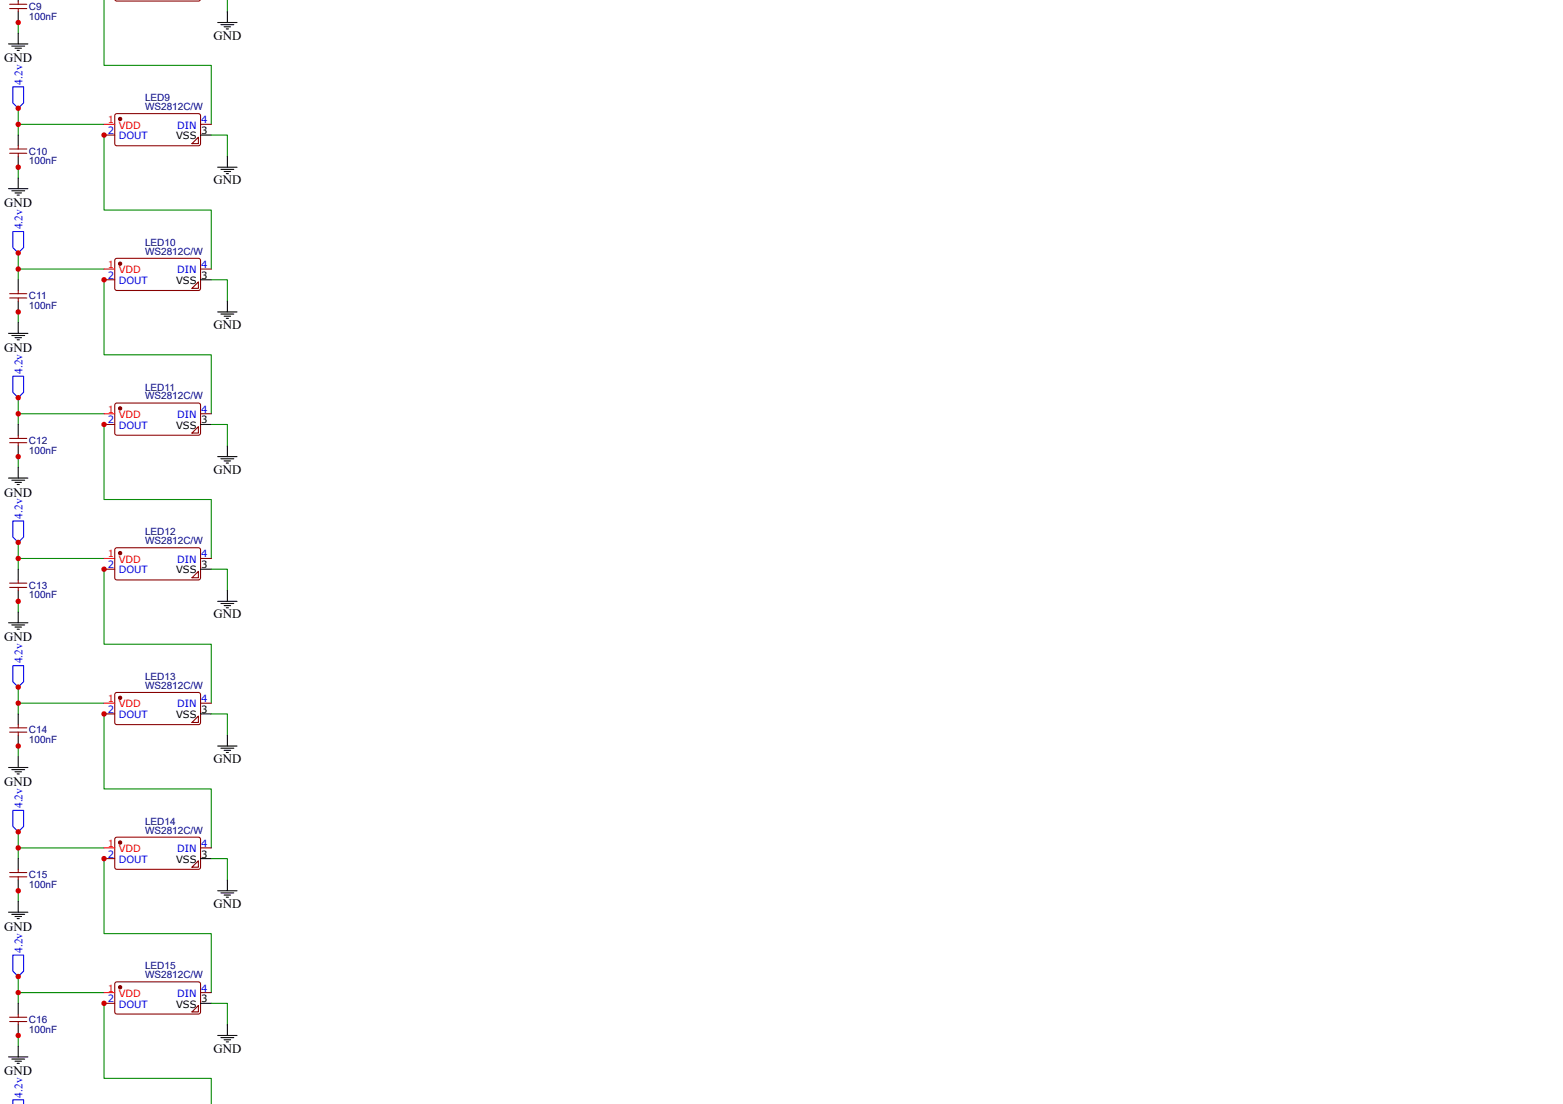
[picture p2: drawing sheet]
<svg xmlns="http://www.w3.org/2000/svg" width="297mm" height="210mm" viewBox="0 0 297 210" stroke-linecap="round" stroke-linejoin="round" font-family="sans-serif">
<path d="M21.8 0l.4 .2h15.5l.4-.2M1.8 1.6h3.3M1.8 .8h3.3M3.5 .2v.6M3.5 1.6v.6M1.8 29.1h3.3M1.8 28.3h3.3M3.5 27.7v.6M3.5 29.1v.7M21.9 21.7l.3-.1h15.7l.2 .4v5.5l-.4 .2h-15.6l-.3-.4v-5.3z" fill="none" stroke="#800" stroke-width=".2"/>
<g fill="none" stroke="#000" stroke-width=".2">
<path d="M3.5 0v.2M1.6 8.4h3.7M2.2 8.8h2.5M2.9 9.2h1.2M3.3 9.6h.4M3.5 2.2v2.1M3.5 6.3v2.1M41.4 4.3h3.6M42 4.7h2.4M42.6 5.1h1.2M43 5.5h.4M43.2 2.2v2.1"/>
<path d="M1.6 35.9h3.7M2.2 36.3h2.5M2.9 36.7h1.2M3.3 37.1h.4M3.5 25.7v2M3.5 29.8v2M3.5 33.8v2.1"/>
</g>
<path d="M19.8 0v12.4h20.3v11.2M43.2 0v2.2M3.5 4.3v2M3.5 20.6v3h16.3M3.5 23.6v2.1M3.5 31.8v2" fill="none" stroke="#080" stroke-width=".2"/>
<path d="M2.4 16.5h2.1v3.1l-1 1-1.1-1z" fill="none" stroke="#00f" stroke-width=".2"/>
<circle cx="22.8" cy="22.6" r=".31" fill="#800"/>
<g fill="none" stroke="#800" stroke-width=".2">
<path d="M19.8 25.7h2M37.7 26.1v1.2h-1.2zM38.1 23.6h2M1.8 56.7h3.3M1.8 55.8h3.3M3.5 55.2v.6M3.5 56.7v.6M21.9 49.2l.3-.1h15.7l.2 .4v5.5l-.4 .2h-15.6l-.3-.4v-5.3z"/>
<circle cx="22.8" cy="22.6" r=".31"/>
</g>
<path d="M19.8 23.6h2" fill="none" stroke="#f00" stroke-width=".2"/>
<g fill="none" stroke="#000" stroke-width=".2">
<path d="M38.1 25.7h2M41.4 31.8h3.6M42 32.2h2.4M42.6 32.6h1.2M43 33h.4M43.2 29.8v2M3.5 53.2v2M3.5 57.3v2M1.6 63.4h3.7M2.2 63.8h2.5M2.9 64.2h1.2M3.3 64.6h.4"/>
<path d="M3.5 61.3v2.1"/>
</g>
<path d="M19.8 25.7v14.2h20.3v11.3M40.1 25.7h3.1v4.1M3.5 48.1v3.1h16.3M3.5 51.2v2M3.5 59.3v2" fill="none" stroke="#080" stroke-width=".2"/>
<path d="M2.4 44h2.1v3.1l-1 1-1.1-1z" fill="none" stroke="#00f" stroke-width=".2"/>
<circle cx="22.8" cy="50.1" r=".31" fill="#800"/>
<g fill="none" stroke="#800" stroke-width=".2">
<path d="M19.8 53.2h2M37.7 53.6v1.2h-1.2zM38.1 51.2h2M21.9 76.7l.3-.1 15.7 .1 .2 .3v5.5l-.4 .2h-15.6l-.3-.4v-5.3zM1.8 84.2h3.3M1.8 83.4h3.3M3.5 82.7v.7M3.5 84.2v.6"/>
<circle cx="22.8" cy="50.1" r=".31"/>
</g>
<path d="M19.8 51.2h2" fill="none" stroke="#f00" stroke-width=".2"/>
<g fill="none" stroke="#000" stroke-width=".2">
<path d="M38.1 53.2h2M41.4 59.3h3.6M42 59.7h2.4M43.2 57.3v2M42.6 60.1h1.2M43 60.5h.4M1.6 90.9h3.7M2.2 91.3h2.5M2.9 91.7h1.2M3.3 92.1h.4M3.5 80.7v2M3.5 84.8v2"/>
<path d="M3.5 88.9v2"/>
</g>
<path d="M19.8 53.2v14.3h20.3v11.2M40.1 53.2h3.1v4.1M3.5 75.6v3.1h16.3M3.5 78.7v2M3.5 86.8v2.1" fill="none" stroke="#080" stroke-width=".2"/>
<path d="M2.4 71.5h2.1v3.1l-1 1-1.1-1z" fill="none" stroke="#00f" stroke-width=".2"/>
<circle cx="22.8" cy="77.6" r=".31" fill="#800"/>
<g fill="none" stroke="#800" stroke-width=".2">
<path d="M38.1 78.7h2M19.8 80.7h2M37.7 81.1v1.2h-1.2zM1.8 111.7h3.3M1.8 110.9h3.3M3.5 110.3v.6M3.5 111.7v.6M21.9 104.3l.3-.2 15.7 .1 .2 .3v5.5l-.4 .3-15.6-.1-.3-.4v-5.3z"/>
<circle cx="22.8" cy="77.6" r=".31"/>
</g>
<path d="M19.8 78.7h2" fill="none" stroke="#f00" stroke-width=".2"/>
<g fill="none" stroke="#000" stroke-width=".2">
<path d="M38.1 80.7h2M41.4 86.8h3.6M42 87.2h2.4M42.6 87.6h1.2M43 88h.4M43.2 84.8v2M1.6 118.4h3.7M2.2 118.8h2.5M2.9 119.2h1.2M3.3 119.6h.4M3.5 108.2v2.1M3.5 112.3v2"/>
<path d="M3.5 116.4v2"/>
</g>
<path d="M19.8 80.7v14.3h20.3v11.2M40.1 80.7h3.1v4.1M3.5 103.1v3.1h16.3M3.5 106.2v2M3.5 114.3v2.1" fill="none" stroke="#080" stroke-width=".2"/>
<path d="M2.4 99h2.1v3.1l-1 1-1.1-1z" fill="none" stroke="#00f" stroke-width=".2"/>
<circle cx="22.8" cy="105.2" r=".31" fill="#800"/>
<g fill="none" stroke="#800" stroke-width=".2">
<path d="M19.8 108.2h2M37.7 108.6v1.2h-1.2zM38.1 106.2h2M1.8 139.2h3.3M1.8 138.4h3.3M3.5 137.8v.6M3.5 139.2v.6M21.9 131.8l.3-.2 15.7 .1 .2 .4v5.4l-.4 .3-15.6-.1-.3-.3v-5.3z"/>
<circle cx="22.8" cy="105.2" r=".31"/>
</g>
<path d="M19.8 106.2h2" fill="none" stroke="#f00" stroke-width=".2"/>
<g fill="none" stroke="#000" stroke-width=".2">
<path d="M38.1 108.2h2M41.4 114.3h3.6M42 114.7h2.4M42.6 115.1h1.2M43 115.5h.4M43.2 112.3v2M3.5 135.7v2.1M3.5 139.8v2M1.6 145.9h3.7M2.2 146.3h2.5M2.9 146.7h1.2M3.3 147.1h.4"/>
<path d="M3.5 143.9v2"/>
</g>
<path d="M19.8 108.2v14.3h20.3v11.2M40.1 108.2h3.1v4.1M3.5 130.6v3.1h16.3M3.5 133.7v2M3.5 141.8v2.1" fill="none" stroke="#080" stroke-width=".2"/>
<path d="M2.4 126.6h2.1v3l-1 1-1.1-1z" fill="none" stroke="#00f" stroke-width=".2"/>
<circle cx="22.8" cy="132.7" r=".31" fill="#800"/>
<g fill="none" stroke="#800" stroke-width=".2">
<path d="M19.8 135.7h2M37.7 136.1v1.3h-1.2zM38.1 133.7h2M21.9 159.3l.3-.1h15.7l.2 .4v5.4l-.4 .3-15.6-.1-.3-.3v-5.3zM1.8 166.7h3.3M1.8 165.9h3.3M3.5 165.3v.6M3.5 166.7v.6"/>
<circle cx="22.8" cy="132.7" r=".31"/>
</g>
<path d="M19.8 133.7h2" fill="none" stroke="#f00" stroke-width=".2"/>
<g fill="none" stroke="#000" stroke-width=".2">
<path d="M38.1 135.7h2M43.2 139.8v2M41.4 141.8h3.6M42 142.2h2.4M42.6 142.7h1.2M43 143.1h.4M1.6 173.4h3.7M2.2 173.8h2.5M2.9 174.2h1.2M3.3 174.6h.4M3.5 163.2v2.1M3.5 167.3v2.1"/>
<path d="M3.5 171.4v2"/>
</g>
<path d="M19.8 135.7v14.3h20.3v11.2M40.1 135.7h3.1v4.1M3.5 158.1v3.1h16.3M3.5 161.2v2M3.5 169.4v2" fill="none" stroke="#080" stroke-width=".2"/>
<path d="M2.4 154.1h2.1v3l-1 1-1.1-1z" fill="none" stroke="#00f" stroke-width=".2"/>
<circle cx="22.8" cy="160.2" r=".31" fill="#800"/>
<g fill="none" stroke="#800" stroke-width=".2">
<path d="M19.8 163.2h2M37.7 163.6v1.3h-1.2zM38.1 161.2h2M1.8 194.2h3.3M1.8 193.4h3.3M3.5 192.8v.6M3.5 194.2v.6M21.9 186.8l.3-.1h15.7l.2 .4v5.4l-.4 .3h-15.6l-.3-.4v-5.3z"/>
<circle cx="22.8" cy="160.2" r=".31"/>
</g>
<path d="M19.8 161.2h2" fill="none" stroke="#f00" stroke-width=".2"/>
<g fill="none" stroke="#000" stroke-width=".2">
<path d="M38.1 163.2h2M41.4 169.4h3.6M42 169.8h2.4M42.6 170.2h1.2M43 170.6h.4M43.2 167.3v2.1M3.5 190.7v2.1M3.5 194.8v2.1M3.5 198.9v2M1.6 200.9h3.7M2.2 201.3h2.5M2.9 201.8h1.2"/>
<path d="M3.3 202.2h.4"/>
</g>
<path d="M19.8 163.2v14.3h20.3v11.2M40.1 163.2h3.1v4.1M3.5 185.7v3h16.3M3.5 188.7v2M3.5 196.9v2" fill="none" stroke="#080" stroke-width=".2"/>
<path d="M2.4 181.6h2.1v3l-1 1.1-1.1-1.1z" fill="none" stroke="#00f" stroke-width=".2"/>
<circle cx="22.8" cy="187.7" r=".31" fill="#800"/>
<g fill="none" stroke="#800" stroke-width=".2">
<path d="M19.8 190.7h2M37.7 191.2v1.2h-1.2zM38.1 188.7h2"/>
<circle cx="22.8" cy="187.7" r=".31"/>
</g>
<path d="M19.8 188.7h2" fill="none" stroke="#f00" stroke-width=".2"/>
<path d="M38.1 190.7h2M41.4 196.9h3.6M42 197.3h2.4M42.6 197.7h1.2M43 198.1h.4M43.2 194.8v2.1" fill="none" stroke="#000" stroke-width=".2"/>
<path d="M19.8 190.7v14.3h20.3v4.9M40.1 190.7h3.1v4.1" fill="none" stroke="#080" stroke-width=".2"/>
<path d="M2.4 209.9v-.8h2.1v.8" fill="none" stroke="#00f" stroke-width=".2"/>
<g fill="#c00">
<circle cx="3.5" cy="188.7" r=".51"/>
<circle cx="3.5" cy="161.2" r=".51"/>
<circle cx="3.5" cy="133.7" r=".51"/>
<circle cx="3.5" cy="106.2" r=".51"/>
<circle cx="3.5" cy="78.7" r=".51"/>
<circle cx="3.5" cy="51.2" r=".51"/>
<circle cx="3.5" cy="23.6" r=".51"/>
<circle cx="19.8" cy="190.7" r=".51"/>
<circle cx="3.5" cy="196.9" r=".51"/>
<circle cx="3.5" cy="185.7" r=".51"/>
<circle cx="19.8" cy="163.2" r=".51"/>
<circle cx="3.5" cy="169.4" r=".51"/>
<circle cx="3.5" cy="158.1" r=".51"/>
<circle cx="19.8" cy="135.7" r=".51"/>
<circle cx="3.5" cy="141.8" r=".51"/>
<circle cx="3.5" cy="130.6" r=".51"/>
<circle cx="19.8" cy="108.2" r=".51"/>
<circle cx="3.5" cy="114.3" r=".51"/>
<circle cx="3.5" cy="103.1" r=".51"/>
<circle cx="19.8" cy="80.7" r=".51"/>
<circle cx="3.5" cy="86.8" r=".51"/>
<circle cx="3.5" cy="75.6" r=".51"/>
<circle cx="19.8" cy="53.2" r=".51"/>
<circle cx="3.5" cy="59.3" r=".51"/>
<circle cx="3.5" cy="48.1" r=".51"/>
<circle cx="19.8" cy="25.7" r=".51"/>
<circle cx="3.5" cy="31.8" r=".51"/>
<circle cx="3.5" cy="20.6" r=".51"/>
<circle cx="3.5" cy="4.3" r=".51"/>
</g>
<g font-size="2.4">
<text x=".8" y="11.9">GND</text>
<text x="40.6" y="7.5">GND</text>
<text x="40.6" y="35">GND</text>
<text x=".8" y="39.4">GND</text>
<text x="40.6" y="62.6">GND</text>
<text x=".8" y="66.9">GND</text>
<text x=".8" y="94.4">GND</text>
<text x="40.6" y="90.1">GND</text>
<text x="40.6" y="117.6">GND</text>
<text x=".8" y="121.9">GND</text>
<text x=".8" y="149.4">GND</text>
<text x="40.6" y="145.1">GND</text>
<text x="40.6" y="172.6">GND</text>
<text x=".8" y="176.9">GND</text>
<text x="40.6" y="200.1">GND</text>
<text x=".8" y="204.4">GND</text>
</g>
<g font-size="2.2" fill="#00f">
<text x="4.2" y="16.1" transform="rotate(-90 4.2 16.1)">4.2v</text>
<text x="4.2" y="43.6" transform="rotate(-90 4.2 43.6)">4.2v</text>
<text x="4.2" y="71.1" transform="rotate(-90 4.2 71.1)">4.2v</text>
<text x="4.2" y="98.6" transform="rotate(-90 4.2 98.6)">4.2v</text>
<text x="4.2" y="126.1" transform="rotate(-90 4.2 126.1)">4.2v</text>
<text x="4.2" y="153.6" transform="rotate(-90 4.2 153.6)">4.2v</text>
<text x="4.2" y="181.1" transform="rotate(-90 4.2 181.1)">4.2v</text>
<text x="4.2" y="208.7" transform="rotate(-90 4.2 208.7)">4.2v</text>
</g>
<g font-size="1.9" fill="#000080">
<text x="5.5" y="3.7">100nF</text>
<text x="5.5" y="1.9">C9</text>
<text x="27.6" y="20.9">WS2812C/W</text>
<text x="27.6" y="19.2">LED9</text>
<text x="5.5" y="29.4">C10</text>
<text x="5.5" y="31.2">100nF</text>
<text x="27.6" y="46.7">LED10</text>
<text x="27.6" y="48.4">WS2812C/W</text>
<text x="5.5" y="58.7">100nF</text>
<text x="5.5" y="56.9">C11</text>
<text x="27.6" y="75.9">WS2812C/W</text>
<text x="27.6" y="74.2">LED11</text>
<text x="5.5" y="86.3">100nF</text>
<text x="5.5" y="84.4">C12</text>
<text x="27.6" y="101.8">LED12</text>
<text x="27.6" y="103.5">WS2812C/W</text>
<text x="5.5" y="113.8">100nF</text>
<text x="5.5" y="111.9">C13</text>
<text x="27.6" y="131">WS2812C/W</text>
<text x="27.6" y="129.3">LED13</text>
<text x="5.5" y="141.3">100nF</text>
<text x="5.5" y="139.4">C14</text>
<text x="27.6" y="158.5">WS2812C/W</text>
<text x="27.6" y="156.8">LED14</text>
<text x="5.5" y="167">C15</text>
<text x="5.5" y="168.8">100nF</text>
<text x="27.6" y="186">WS2812C/W</text>
<text x="27.6" y="184.3">LED15</text>
<text x="5.5" y="196.3">100nF</text>
<text x="5.5" y="194.5">C16</text>
</g>
<g font-size="1.9" fill="#f00">
<text x="20.5" y="23.4">1</text>
<text x="22.6" y="24.5">VDD</text>
<text x="20.5" y="50.9">1</text>
<text x="22.6" y="52">VDD</text>
<text x="20.5" y="78.5">1</text>
<text x="22.6" y="79.5">VDD</text>
<text x="20.5" y="106">1</text>
<text x="22.6" y="107">VDD</text>
<text x="20.5" y="133.5">1</text>
<text x="22.6" y="134.5">VDD</text>
<text x="20.5" y="161">1</text>
<text x="22.6" y="162">VDD</text>
<text x="20.5" y="188.5">1</text>
<text x="22.6" y="189.5">VDD</text>
</g>
<g font-size="1.9" fill="#00f">
<text x="38.2" y="23.4">4</text>
<text x="20.5" y="25.5">2</text>
<text x="22.6" y="26.5">DOUT</text>
<text x="33.7" y="24.5">DIN</text>
<text x="20.5" y="53">2</text>
<text x="33.7" y="52">DIN</text>
<text x="38.2" y="50.9">4</text>
<text x="22.6" y="54">DOUT</text>
<text x="20.5" y="80.5">2</text>
<text x="22.6" y="81.5">DOUT</text>
<text x="33.7" y="79.5">DIN</text>
<text x="38.2" y="78.5">4</text>
<text x="33.7" y="107">DIN</text>
<text x="38.2" y="106">4</text>
<text x="20.5" y="108">2</text>
<text x="22.6" y="109">DOUT</text>
<text x="20.5" y="135.5">2</text>
<text x="22.6" y="136.5">DOUT</text>
<text x="33.7" y="134.5">DIN</text>
<text x="38.2" y="133.5">4</text>
<text x="38.2" y="161">4</text>
<text x="20.5" y="163">2</text>
<text x="22.6" y="164">DOUT</text>
<text x="33.7" y="162">DIN</text>
<text x="20.5" y="190.5">2</text>
<text x="22.6" y="191.6">DOUT</text>
<text x="33.7" y="189.5">DIN</text>
<text x="38.2" y="188.5">4</text>
</g>
<g font-size="1.9">
<text x="33.5" y="26.5">VSS</text>
<text x="38.2" y="25.5">3</text>
<text x="38.2" y="53">3</text>
<text x="33.5" y="54">VSS</text>
<text x="33.5" y="81.5">VSS</text>
<text x="38.2" y="80.5">3</text>
<text x="33.5" y="109">VSS</text>
<text x="38.2" y="108">3</text>
<text x="33.5" y="136.5">VSS</text>
<text x="38.2" y="135.5">3</text>
<text x="33.5" y="164">VSS</text>
<text x="38.2" y="163">3</text>
<text x="33.5" y="191.6">VSS</text>
<text x="38.2" y="190.5">3</text>
</g>
</svg>
